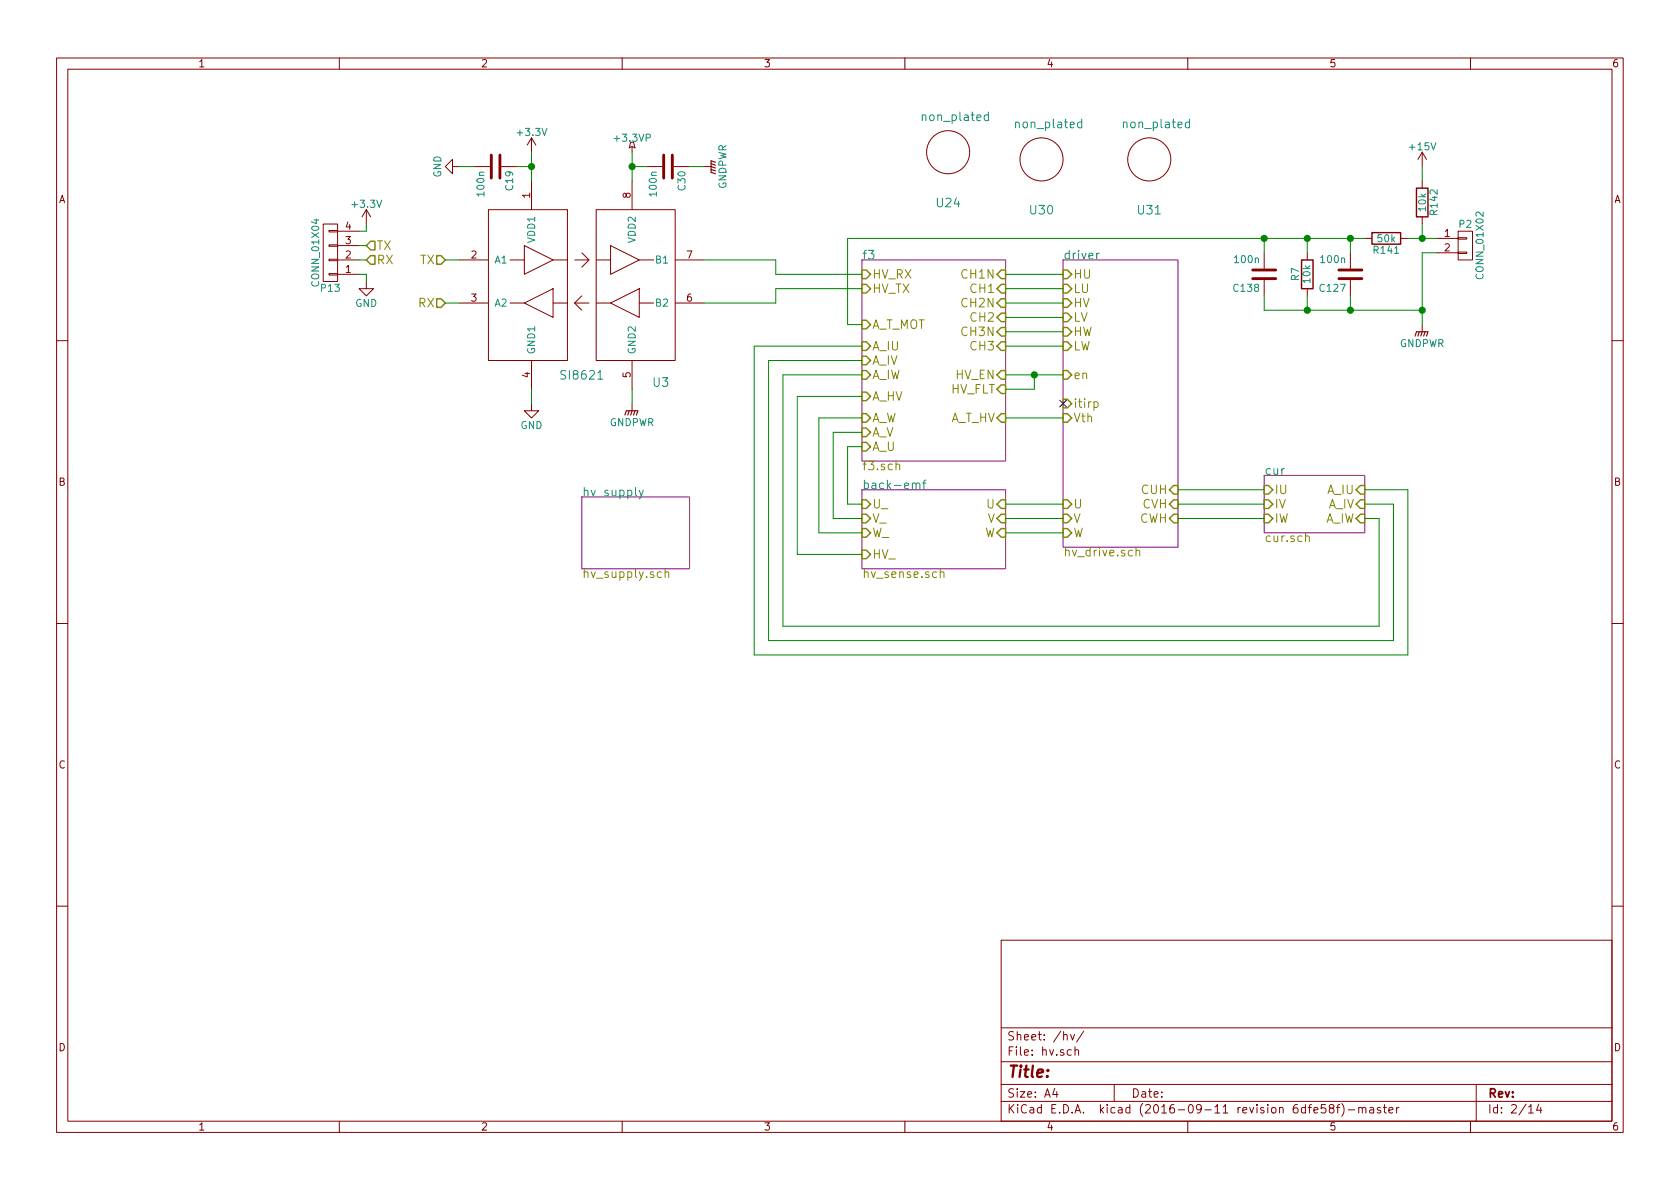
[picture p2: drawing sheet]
EESchema Schematic File Version 2
LIBS:transistors
LIBS:stm32
LIBS:conn
LIBS:power
LIBS:74xgxx
LIBS:74xx
LIBS:ac-dc
LIBS:actel
LIBS:adc-dac
LIBS:Altera
LIBS:analog_devices
LIBS:analog_switches
LIBS:atmel
LIBS:audio
LIBS:brooktre
LIBS:cmos_ieee
LIBS:cmos4000
LIBS:contrib
LIBS:cypress
LIBS:dc-dc
LIBS:device
LIBS:digital-audio
LIBS:diode
LIBS:display
LIBS:dsp
LIBS:elec-unifil
LIBS:ESD_Protection
LIBS:ftdi
LIBS:gennum
LIBS:graphic
LIBS:hc11
LIBS:intel
LIBS:interface
LIBS:ir
LIBS:Lattice
LIBS:linear
LIBS:logo
LIBS:maxim
LIBS:memory
LIBS:microchip_dspic33dsc
LIBS:microchip_pic10mcu
LIBS:microchip_pic12mcu
LIBS:microchip_pic16mcu
LIBS:microchip_pic18mcu
LIBS:microchip_pic32mcu
LIBS:microchip
LIBS:microcontrollers
LIBS:motor_drivers
LIBS:motorola
LIBS:msp430
LIBS:nordicsemi
LIBS:nxp_armmcu
LIBS:onsemi
LIBS:opto
LIBS:Oscillators
LIBS:philips
LIBS:Power_Management
LIBS:powerint
LIBS:pspice
LIBS:references
LIBS:regul
LIBS:relays
LIBS:rfcom
LIBS:sensors
LIBS:silabs
LIBS:siliconi
LIBS:stm8
LIBS:supertex
LIBS:switches
LIBS:texas
LIBS:transf
LIBS:ttl_ieee
LIBS:valves
LIBS:video
LIBS:Xicor
LIBS:xilinx
LIBS:Zilog
LIBS:stmbl_4.0-cache
EELAYER 25 0
EELAYER END
$Descr A4 11693 8268
encoding utf-8
Sheet 2 14
Title ""
Date ""
Rev ""
Comp ""
Comment1 ""
Comment2 ""
Comment3 ""
Comment4 ""
$EndDescr
$Comp
L SI8621 U3
U 1 1
P 4050 1950
F 0 "U3" H 4600 1250 60  0000 C CNN
F 1 "SI8621" H 4050 1300 60  0000 C CNN
F 2 "stmbl:SOIC-8-N" H 4050 1950 60  0001 C CNN
F 3 "" H 4050 1950 60  0000 C CNN
	1    4050 1950
	1    0    0    -1  
$EndComp
$Sheet
S 6000 1800 1000 1400
U 565909D0
F0 "f3" 60
F1 "f3.sch" 60
F2 "CH1N" I R 7000 1900 60 
F3 "CH2N" I R 7000 2100 60 
F4 "CH3N" I R 7000 2300 60 
F5 "CH1" I R 7000 2000 60 
F6 "CH2" I R 7000 2200 60 
F7 "CH3" I R 7000 2400 60 
F8 "HV_TX" I L 6000 2000 60 
F9 "HV_RX" I L 6000 1900 60 
F10 "A_HV" I L 6000 2750 60 
F11 "A_U" I L 6000 3100 60 
F12 "A_V" I L 6000 3000 60 
F13 "A_W" I L 6000 2900 60 
F14 "A_T_HV" I R 7000 2900 60 
F15 "HV_EN" I R 7000 2600 60 
F16 "HV_FLT" I R 7000 2700 60 
F17 "A_IU" I L 6000 2400 60 
F18 "A_IV" I L 6000 2500 60 
F19 "A_IW" I L 6000 2600 60 
F20 "A_T_MOT" I L 6000 2250 60 
$EndSheet
$Sheet
S 4050 3450 750  500 
U 565909D4
F0 "hv supply" 60
F1 "hv_supply.sch" 60
$EndSheet
$Sheet
S 6000 3400 1000 550 
U 56590A3E
F0 "back-emf" 60
F1 "hv_sense.sch" 60
F2 "U" I R 7000 3500 60 
F3 "U_" I L 6000 3500 60 
F4 "V" I R 7000 3600 60 
F5 "V_" I L 6000 3600 60 
F6 "W" I R 7000 3700 60 
F7 "W_" I L 6000 3700 60 
F8 "HV_" I L 6000 3850 60 
$EndSheet
$Sheet
S 7400 1800 800  2000
U 56590A75
F0 "driver" 60
F1 "hv_drive.sch" 60
F2 "W" I L 7400 3700 60 
F3 "V" I L 7400 3600 60 
F4 "U" I L 7400 3500 60 
F5 "Vth" I L 7400 2900 60 
F6 "HU" I L 7400 1900 60 
F7 "LU" I L 7400 2000 60 
F8 "HV" I L 7400 2100 60 
F9 "LV" I L 7400 2200 60 
F10 "HW" I L 7400 2300 60 
F11 "LW" I L 7400 2400 60 
F12 "en" I L 7400 2600 60 
F13 "itirp" I L 7400 2800 60 
F14 "CUH" I R 8200 3400 60 
F15 "CVH" I R 8200 3500 60 
F16 "CWH" I R 8200 3600 60 
$EndSheet
Text HLabel 3100 1800 0    60   Input ~ 0
TX
Text HLabel 3100 2100 0    60   Input ~ 0
RX
$Comp
L GND #PWR01
U 1 1
P 3700 2800
F 0 "#PWR01" H 3700 2550 50  0001 C CNN
F 1 "GND" H 3700 2650 50  0000 C CNN
F 2 "" H 3700 2800 60  0000 C CNN
F 3 "" H 3700 2800 60  0000 C CNN
	1    3700 2800
	1    0    0    -1  
$EndComp
$Comp
L GNDPWR #PWR02
U 1 1
P 4400 2800
F 0 "#PWR02" H 4400 2600 50  0001 C CNN
F 1 "GNDPWR" H 4400 2670 50  0000 C CNN
F 2 "" H 4400 2750 60  0000 C CNN
F 3 "" H 4400 2750 60  0000 C CNN
	1    4400 2800
	1    0    0    -1  
$EndComp
$Comp
L +3.3V #PWR03
U 1 1
P 3700 1050
F 0 "#PWR03" H 3700 900 50  0001 C CNN
F 1 "+3.3V" H 3700 1190 50  0000 C CNN
F 2 "" H 3700 1050 60  0000 C CNN
F 3 "" H 3700 1050 60  0000 C CNN
	1    3700 1050
	1    0    0    -1  
$EndComp
$Comp
L +3.3VP #PWR04
U 1 1
P 4400 1050
F 0 "#PWR04" H 4550 1000 50  0001 C CNN
F 1 "+3.3VP" H 4400 1150 50  0000 C CNN
F 2 "" H 4400 1050 60  0000 C CNN
F 3 "" H 4400 1050 60  0000 C CNN
	1    4400 1050
	1    0    0    -1  
$EndComp
$Comp
L C C19
U 1 1
P 3450 1150
F 0 "C19" H 3475 1250 50  0000 L CNN
F 1 "100n" H 3475 1050 50  0000 L CNN
F 2 "stmbl:C_0603" H 3488 1000 30  0001 C CNN
F 3 "" H 3450 1150 60  0000 C CNN
	1    3450 1150
	0    1    1    0   
$EndComp
$Comp
L C C30
U 1 1
P 4650 1150
F 0 "C30" H 4675 1250 50  0000 L CNN
F 1 "100n" H 4675 1050 50  0000 L CNN
F 2 "stmbl:C_0603" H 4688 1000 30  0001 C CNN
F 3 "" H 4650 1150 60  0000 C CNN
	1    4650 1150
	0    1    1    0   
$EndComp
$Comp
L GND #PWR05
U 1 1
P 3200 1150
F 0 "#PWR05" H 3200 900 50  0001 C CNN
F 1 "GND" H 3200 1000 50  0000 C CNN
F 2 "" H 3200 1150 60  0000 C CNN
F 3 "" H 3200 1150 60  0000 C CNN
	1    3200 1150
	0    1    1    0   
$EndComp
$Comp
L GNDPWR #PWR06
U 1 1
P 4900 1150
F 0 "#PWR06" H 4900 950 50  0001 C CNN
F 1 "GNDPWR" H 4900 1020 50  0000 C CNN
F 2 "" H 4900 1100 60  0000 C CNN
F 3 "" H 4900 1100 60  0000 C CNN
	1    4900 1150
	0    -1   -1   0   
$EndComp
$Sheet
S 8800 3300 700  400 
U 57745B52
F0 "cur" 60
F1 "cur.sch" 60
F2 "IU" I L 8800 3400 60 
F3 "IV" I L 8800 3500 60 
F4 "IW" I L 8800 3600 60 
F5 "A_IU" I R 9500 3400 60 
F6 "A_IV" I R 9500 3500 60 
F7 "A_IW" I R 9500 3600 60 
$EndSheet
Text HLabel 2550 1700 2    60   Input ~ 0
TX
Text HLabel 2550 1800 2    60   Input ~ 0
RX
$Comp
L +3.3V #PWR07
U 1 1
P 2550 1550
F 0 "#PWR07" H 2550 1400 50  0001 C CNN
F 1 "+3.3V" H 2550 1690 50  0000 C CNN
F 2 "" H 2550 1550 50  0000 C CNN
F 3 "" H 2550 1550 50  0000 C CNN
	1    2550 1550
	-1   0    0    -1  
$EndComp
$Comp
L GND #PWR08
U 1 1
P 2550 1950
F 0 "#PWR08" H 2550 1700 50  0001 C CNN
F 1 "GND" H 2550 1800 50  0000 C CNN
F 2 "" H 2550 1950 50  0000 C CNN
F 3 "" H 2550 1950 50  0000 C CNN
	1    2550 1950
	1    0    0    -1  
$EndComp
$Comp
L CONN_01X04 P13
U 1 1
P 2300 1750
F 0 "P13" H 2300 2000 50  0000 C CNN
F 1 "CONN_01X04" V 2400 1750 50  0000 C CNN
F 2 "Socket_Strips:Socket_Strip_Straight_1x04" H 2300 1750 50  0001 C CNN
F 3 "" H 2300 1750 50  0000 C CNN
	1    2300 1750
	-1   0    0    1   
$EndComp
$Comp
L CONN_01X02 P2
U 1 1
P 10200 1700
F 0 "P2" H 10200 1850 50  0000 C CNN
F 1 "CONN_01X02" V 10300 1700 50  0000 C CNN
F 2 "stmbl:akl182-2" H 10200 1700 50  0001 C CNN
F 3 "" H 10200 1700 50  0000 C CNN
	1    10200 1700
	1    0    0    -1  
$EndComp
$Comp
L +15V #PWR09
U 1 1
P 9900 1150
F 0 "#PWR09" H 9900 1000 50  0001 C CNN
F 1 "+15V" H 9900 1290 50  0000 C CNN
F 2 "" H 9900 1150 50  0000 C CNN
F 3 "" H 9900 1150 50  0000 C CNN
	1    9900 1150
	1    0    0    -1  
$EndComp
$Comp
L R R142
U 1 1
P 9900 1400
F 0 "R142" V 9980 1400 50  0000 C CNN
F 1 "10k" V 9900 1400 50  0000 C CNN
F 2 "stmbl:R_0603" V 9830 1400 30  0001 C CNN
F 3 "" H 9900 1400 30  0000 C CNN
	1    9900 1400
	1    0    0    -1  
$EndComp
$Comp
L C C127
U 1 1
P 9400 1900
F 0 "C127" H 9425 2000 50  0000 L CNN
F 1 "100n" H 9425 1800 50  0000 L CNN
F 2 "stmbl:C_0603" H 9438 1750 30  0001 C CNN
F 3 "" H 9400 1900 60  0000 C CNN
	1    9400 1900
	-1   0    0    1   
$EndComp
$Comp
L R R141
U 1 1
P 9650 1650
F 0 "R141" V 9730 1650 50  0000 C CNN
F 1 "50k" V 9650 1650 50  0000 C CNN
F 2 "stmbl:R_0603" V 9580 1650 30  0001 C CNN
F 3 "" H 9650 1650 30  0000 C CNN
	1    9650 1650
	0    1    1    0   
$EndComp
$Comp
L R R7
U 1 1
P 9100 1900
F 0 "R7" V 9180 1900 50  0000 C CNN
F 1 "10k" V 9100 1900 50  0000 C CNN
F 2 "stmbl:R_0603" V 9030 1900 30  0001 C CNN
F 3 "" H 9100 1900 30  0000 C CNN
	1    9100 1900
	-1   0    0    1   
$EndComp
$Comp
L GNDPWR #PWR010
U 1 1
P 9900 2250
F 0 "#PWR010" H 9900 2050 50  0001 C CNN
F 1 "GNDPWR" H 9900 2120 50  0000 C CNN
F 2 "" H 9900 2200 60  0000 C CNN
F 3 "" H 9900 2200 60  0000 C CNN
	1    9900 2250
	1    0    0    -1  
$EndComp
Wire Wire Line
	7000 1900 7400 1900
Wire Wire Line
	7000 2000 7400 2000
Wire Wire Line
	7000 2100 7400 2100
Wire Wire Line
	7000 2200 7400 2200
Wire Wire Line
	7000 2300 7400 2300
Wire Wire Line
	7000 2400 7400 2400
Wire Wire Line
	7000 2600 7400 2600
Wire Wire Line
	7000 2700 7200 2700
Wire Wire Line
	7200 2700 7200 2600
Connection ~ 7200 2600
Wire Wire Line
	7000 2900 7400 2900
Wire Wire Line
	7000 3500 7400 3500
Wire Wire Line
	7000 3600 7400 3600
Wire Wire Line
	7000 3700 7400 3700
Wire Wire Line
	6000 3100 5900 3100
Wire Wire Line
	5900 3100 5900 3500
Wire Wire Line
	5900 3500 6000 3500
Wire Wire Line
	6000 3600 5800 3600
Wire Wire Line
	5800 3600 5800 3000
Wire Wire Line
	5800 3000 6000 3000
Wire Wire Line
	6000 2900 5700 2900
Wire Wire Line
	5700 2900 5700 3700
Wire Wire Line
	5700 3700 6000 3700
Wire Wire Line
	6000 3850 5550 3850
Wire Wire Line
	5550 3850 5550 2750
Wire Wire Line
	5550 2750 6000 2750
Wire Wire Line
	4400 1050 4400 1250
Wire Wire Line
	3700 1050 3700 1250
Wire Wire Line
	3100 1800 3200 1800
Wire Wire Line
	3100 2100 3200 2100
Wire Wire Line
	3700 2800 3700 2700
Wire Wire Line
	4400 2800 4400 2700
Wire Wire Line
	4900 1800 5400 1800
Wire Wire Line
	5400 1900 6000 1900
Wire Wire Line
	6000 2000 5400 2000
Wire Wire Line
	5400 2000 5400 2100
Wire Wire Line
	5400 2100 4900 2100
Wire Wire Line
	3600 1150 3700 1150
Connection ~ 3700 1150
Wire Wire Line
	4500 1150 4400 1150
Connection ~ 4400 1150
Wire Wire Line
	4800 1150 4900 1150
Wire Wire Line
	3200 1150 3300 1150
Wire Wire Line
	5450 4350 5450 2600
Wire Wire Line
	5450 2600 6000 2600
Wire Wire Line
	6000 2500 5350 2500
Wire Wire Line
	5350 2500 5350 4450
Wire Wire Line
	5250 4550 5250 2400
Wire Wire Line
	5250 2400 6000 2400
Wire Wire Line
	9600 4350 9600 3600
Wire Wire Line
	9600 3600 9500 3600
Wire Wire Line
	9500 3500 9700 3500
Wire Wire Line
	9700 3500 9700 4450
Wire Wire Line
	9500 3400 9800 3400
Wire Wire Line
	9800 3400 9800 4550
Wire Wire Line
	5450 4350 9600 4350
Wire Wire Line
	9700 4450 5350 4450
Wire Wire Line
	9800 4550 5250 4550
Wire Wire Line
	8200 3400 8800 3400
Wire Wire Line
	8800 3500 8200 3500
Wire Wire Line
	8200 3600 8800 3600
Wire Wire Line
	2550 1700 2500 1700
Wire Wire Line
	2500 1800 2550 1800
Wire Wire Line
	2550 1550 2550 1600
Wire Wire Line
	2550 1600 2500 1600
Wire Wire Line
	2500 1900 2550 1900
Wire Wire Line
	2550 1900 2550 1950
Wire Wire Line
	10000 1750 9900 1750
Wire Wire Line
	9900 1750 9900 2250
Wire Wire Line
	9100 2050 9100 2150
Wire Wire Line
	8800 2150 9900 2150
Connection ~ 9900 2150
Wire Wire Line
	9400 2050 9400 2150
Connection ~ 9400 2150
Wire Wire Line
	5900 1650 9500 1650
Wire Wire Line
	9400 1650 9400 1750
Wire Wire Line
	9100 1750 9100 1650
Connection ~ 9400 1650
Wire Wire Line
	9800 1650 10000 1650
Wire Wire Line
	9900 1550 9900 1650
Connection ~ 9900 1650
Wire Wire Line
	9900 1150 9900 1250
Wire Wire Line
	6000 2250 5900 2250
Wire Wire Line
	5900 2250 5900 1650
Connection ~ 9100 1650
Wire Wire Line
	5400 1800 5400 1900
$Comp
L non_plated U24
U 1 1
P 6600 1050
F 0 "U24" H 6600 700 60  0000 C CNN
F 1 "non_plated" H 6650 1300 60  0000 C CNN
F 2 "stmbl:non_plated_3mm" H 6600 1050 60  0001 C CNN
F 3 "" H 6600 1050 60  0001 C CNN
	1    6600 1050
	1    0    0    -1  
$EndComp
$Comp
L non_plated U30
U 1 1
P 7250 1100
F 0 "U30" H 7250 750 60  0000 C CNN
F 1 "non_plated" H 7300 1350 60  0000 C CNN
F 2 "stmbl:non_plated_3mm" H 7250 1100 60  0001 C CNN
F 3 "" H 7250 1100 60  0001 C CNN
	1    7250 1100
	1    0    0    -1  
$EndComp
$Comp
L non_plated U31
U 1 1
P 8000 1100
F 0 "U31" H 8000 750 60  0000 C CNN
F 1 "non_plated" H 8050 1350 60  0000 C CNN
F 2 "stmbl:non_plated_3mm" H 8000 1100 60  0001 C CNN
F 3 "" H 8000 1100 60  0001 C CNN
	1    8000 1100
	1    0    0    -1  
$EndComp
$Comp
L C C138
U 1 1
P 8800 1900
F 0 "C138" H 8825 2000 50  0000 L CNN
F 1 "100n" H 8825 1800 50  0000 L CNN
F 2 "stmbl:C_0603" H 8838 1750 30  0001 C CNN
F 3 "" H 8800 1900 60  0000 C CNN
	1    8800 1900
	-1   0    0    1   
$EndComp
Wire Wire Line
	8800 1750 8800 1650
Connection ~ 8800 1650
Wire Wire Line
	8800 2050 8800 2150
Connection ~ 9100 2150
NoConn ~ 7400 2800
$EndSCHEMATC
